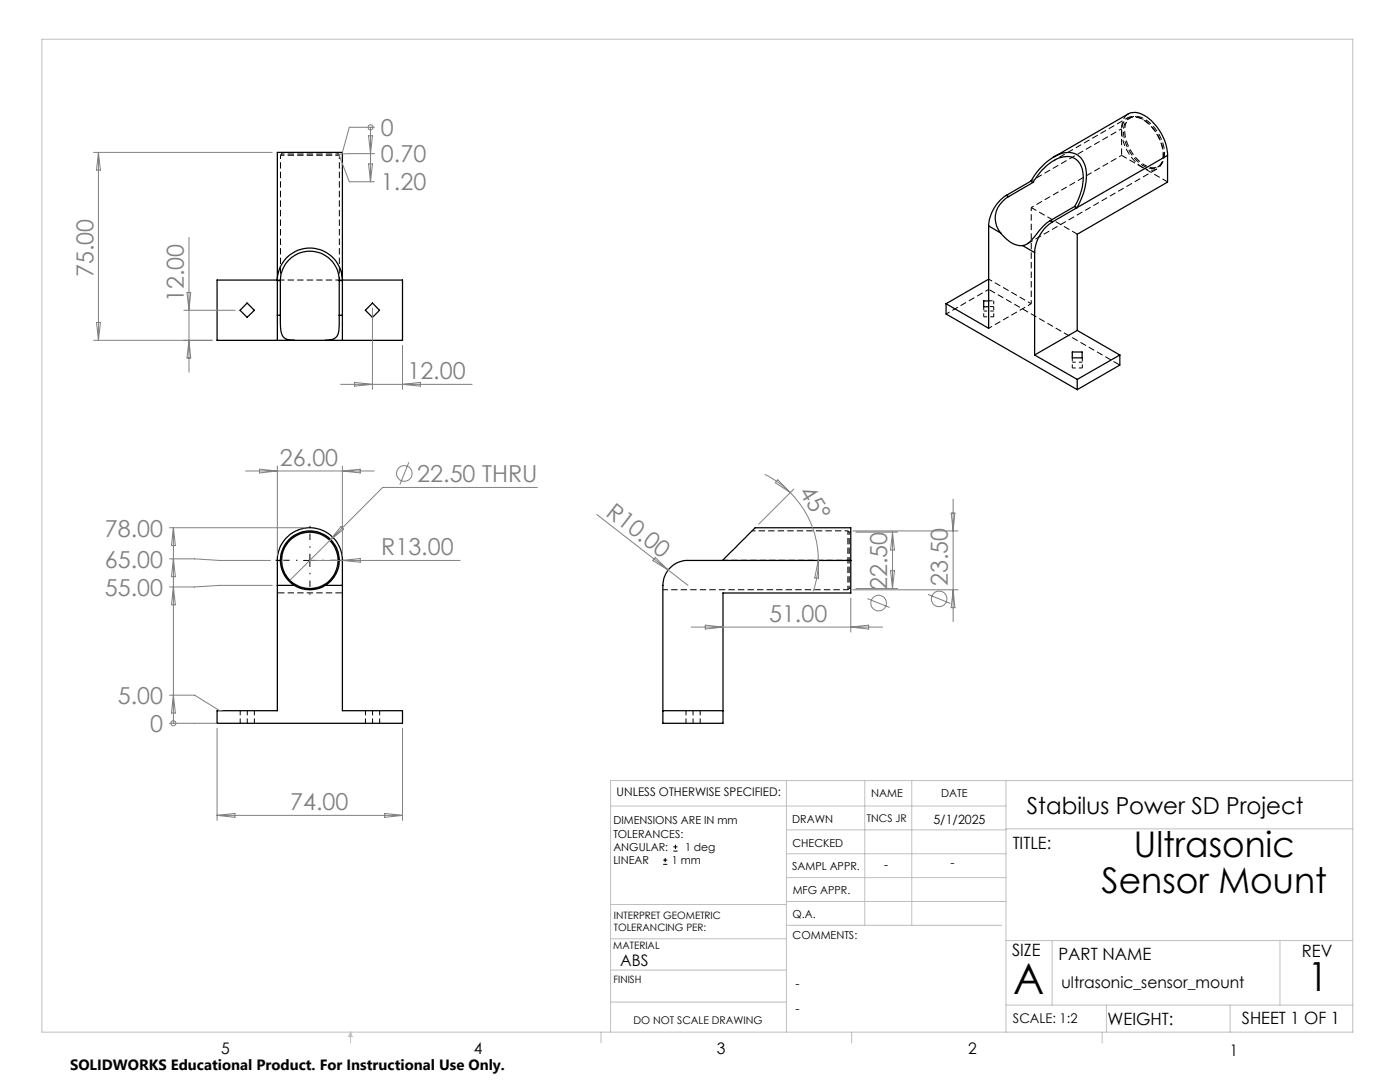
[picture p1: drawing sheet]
<svg xmlns="http://www.w3.org/2000/svg" width="279mm" height="216mm" viewBox="0 0 279 216" stroke-linecap="round" stroke-linejoin="round" font-family="sans-serif">
<path d="M132.3 117.7h36.9M47.9 141.8v2.5M49.4 141.8v2.5M50.8 141.8v2.5M72.9 141.8v2.5M74.4 141.8v2.5M75.8 141.8v2.5M136.9 141.8v2.5M138.3 141.8v2.5M139.7 141.8v2.5" fill="none" stroke="#000" stroke-width=".2" stroke-dasharray="1.3 .6" stroke-dashoffset=".3" stroke-linecap="butt"/>
<path d="M223.8 31v-5.3M225.2 22.7a3.2 3.2 0 0 0-1.4 3M55.4 55.9h13M204.9 48.7l26-15M55.4 118.3h13" fill="none" stroke="#000" stroke-width=".2" stroke-dasharray="1.3 .6" stroke-dashoffset="-.1" stroke-linecap="butt"/>
<g fill="none" stroke="#000" stroke-width=".25">
<path d="M200.8 39a7.8 7.8 0 0 0-3.5 6.1M200.8 39l.5 .2M201.3 39.2a4.7 4.7 0 0 0-1.6 7.3M205.7 36.2a11.3 11.3 0 0 1 6.7-5.7 3.7 3.7 0 0 1 4.4 3.7 12.4 12.4 0 0 1-1.9 7.3M205.7 36.2l.5 .2M205.7 36.2l-4.9 2.8M206.2 36.4a10.1 10.1 0 0 1 6.1-5.1 3.3 3.3 0 0 1 3.8 3.4 11.1 11.1 0 0 1-1.6 6.5M206.2 36.4l-4.9 2.8M233 31a9.8 9.8 0 0 0-5.6-8.4l-1.1-.2-1.1 .3-14.9 8.6M233 31v5.3l-18 10.4v19.2M233 31l-18.1 10.5M55.4 55.9h-12.1v12h15.4"/>
<path d="M56 56h-.6a6.5 6.5 0 0 1 6.4-6.5 6.5 6.5 0 0 1 6.5 6.5h-.6M56 56a5.9 5.9 0 0 1 5.8-5.9 5.9 5.9 0 0 1 5.9 5.9M56 56v6.9M67.7 56v6.9M68.3 55.9h12v12h-15.4M197.3 45.1v20.4l-8.5-4.9M197.3 45.1l2.4 1.4M197.3 55.7l-8.5 4.9M199.7 46.5a5.3 5.3 0 0 0 4.4 2.5M204.1 49l2.4 1.4M206.5 50.4v20.4M209.6 44a15 15 0 0 0-3.6 3.7 3.2 3.2 0 0 1-1.9 1.3"/>
<path d="M209.6 44l.4 .3M210 44.3a7.9 7.9 0 0 0-3.5 6.1M214.5 41.2l-4.9 2.8M214.5 41.2l.4 .3M214.9 41.5l-4.9 2.8M49.3 60.5l1.5 1.4-1.5 1.4-1.4-1.4zM55.4 62.9v-32.5h12.9v32.5M55.4 62.9v5M55.4 62.9h.6M56 62.9v1.6a4.2 4.2 0 0 0 .7 2.9 3.1 3.1 0 0 0 2 .5M58.7 67.9h6.2M67.7 62.9v2.5a2.08 2.08 0 0 1-2.1 2.5h-.7"/>
<path d="M67.7 62.9h.6M68.3 62.9v5M74.3 60.5l1.4 1.4-1.4 1.4-1.4-1.4zM188.8 60.6v2.1l26.2 15.1M197.3 60h-1v1.2h1M206.5 70.8l8.5 4.9M214 70.2h2v1.2h-2zM215 75.7v2.1M215 65.9l-8.5 4.9M215 65.9l8.5 4.9M223.5 70.8l-8.5 4.9M223.5 70.8v2l-8.5 5"/>
<path d="M55.4 111.8v5M55.4 111.8a6.5 6.5 0 0 1 6.4-6.5 6.5 6.5 0 0 1 6.5 6.5M55.4 116.8v25h-12.1v2.5h37v-2.5h-12v-25M55.4 116.8h3.3M55.4 111.8h.6M56 111.8a6 6 0 0 0 2.7 5M56 111.8a5.9 5.9 0 0 1 5.8-5.9 5.9 5.9 0 0 1 5.9 5.9M58.7 116.8a5.8 5.8 0 0 0 6.2 0M64.9 116.8h3.4M67.7 111.8a5.6 5.6 0 0 1-2.8 5M67.7 111.8h.6M68.3 111.8v5"/>
<path d="M133.8 113.3a4.8 4.8 0 0 1 3.5-1.5h32.5v6.5h-25.5v26h-12v-27.5a5 5 0 0 1 1.5-3.5zM144.2 111.8l6.5-6.5h19.1v6.5M132.3 141.8h12"/>
<circle cx="61.8" cy="111.8" r="5.6"/>
</g>
<path d="M67.5 30.7h-11.3M205.7 36.1l18.1-10.4M225.1 23.5l-14.8 8.5M228.2 33.1a2.4 2.4 0 0 0 2.7 .3 2.4 2.4 0 0 0 1.3-2.4 8.3 8.3 0 0 0-5.1-7.5 2.29 2.29 0 0 0-2.9 2.5 8.7 8.7 0 0 0 4 7.1M228.4 32.9a2.4 2.4 0 0 0 2.7 .4 2.4 2.4 0 0 0 1.3-2.5 8.3 8.3 0 0 0-5-7.5 2.29 2.29 0 0 0-2.9 2.5 8.7 8.7 0 0 0 3.9 7.1M205.8 41.4l18-10.4M169.5 117.4v-11.2" fill="none" stroke="#000" stroke-width=".2" stroke-dasharray="1.3 .6" stroke-dashoffset=".7" stroke-linecap="butt"/>
<path d="M56 31v25M67.7 31h-11.7M67.7 56v-25M197.3 55.7l8.5 4.9M188.8 62.6l8.5-4.9M197.3 60h1M198.3 61.2h-1M205.8 60.6l-8.5 4.9M169.2 117.7v-11.8" fill="none" stroke="#000" stroke-width=".2" stroke-dasharray="1.3 .6" stroke-dashoffset=".5" stroke-linecap="butt"/>
<path d="M56.2 30.7l-.2 .3M56.2 30.4v.3M67.5 30.7v-.3M67.7 31l-.2-.3M225.6 23.5l-.2 .1M228.2 23.9l-.2-.1M231 33.4l.2-.2M232.2 31v-.2M169.2 117.7l.3-.3M169.5 106.2l-.3-.3M169.5 117.4h.3M169.8 106.2h-.3" fill="none" stroke="#000" stroke-width=".2" stroke-dasharray="1.3 .6" stroke-linecap="butt"/>
<path d="M144.2 111.8h25.6" fill="none" stroke="#000" stroke-width=".2" stroke-dasharray="1.3 .6" stroke-dashoffset=".2" stroke-linecap="butt"/>
<path d="M196.3 61.2v2M196.3 62.1h2M198.3 60v1.2M198.3 63.2h-2M198.3 61.2v2M205.8 60.6v-19.2M214 71.4v2M214 72.3h2M216 73.4h-2M216 71.4v2M169.2 105.9h-19.1" fill="none" stroke="#000" stroke-width=".2" stroke-dasharray="1.3 .6" stroke-dashoffset=".6" stroke-linecap="butt"/>
<path d="M228 33.4a2.5 2.5 0 0 0 3.8-.7 7.5 7.5 0 0 0-1.8-7.2 4.8 4.8 0 0 0-4.5-2.2 3.1 3.1 0 0 0-1.6 3.7 9.3 9.3 0 0 0 4.1 6.4M233 36.3l-9.2-5.3M205.8 41.4l9.2 5.3" fill="none" stroke="#000" stroke-width=".2" stroke-dasharray="1.3 .6" stroke-dashoffset=".1" stroke-linecap="butt"/>
<path d="M197.3 57.7l26.2 15.1" fill="none" stroke="#000" stroke-width=".2" stroke-dasharray="1.3 .6" stroke-dashoffset="-.2" stroke-linecap="butt"/>
<g fill="none" stroke="#808080" stroke-width=".2">
<path d="M18.7 30.4h35.6M19.6 30.4v37.5M19.6 30.4l.4 3.5h-.7zM67.7 31l2 5.3h5M73.6 27.1h.7l-.4 3.6zM73.6 32.7h.7l-.4 3.6zM73.9 25.4h.1M73.9 25.4v10.9M74.7 25.4h-5l-1.4 5M74.7 30.7l-7.2 .1M37.3 58.3h.8l-.4 3.6zM37.7 47.4v26.9"/>
<path d="M18.7 67.9h23.6M19.3 64.3h.7l-.4 3.6zM36.7 61.9h10.2M37.7 67.9l.4 3.5h-.8zM68 76.7h26.2M70.8 76.3l3.5 .4-3.5 .3zM74.3 61.5v16.2M80.3 68.9v8.8M80.3 76.7l3.6-.4v.7zM49 94h25.7M51.8 93.6l3.6 .4-3.6 .4zM55.4 93v17.8"/>
<path d="M68.3 93v17.8M68.3 94l3.6-.4v.8zM81.6 92.3l-1.8 4.4M107.2 97.3h-30.8l-10.6 10.5M152.6 94.7a19.8 19.8 0 0 1 5.1 3.6M155.2 95.7l2.5 2.6-3-2zM157.7 98.3a19.2 19.2 0 0 1 5.6 13.5M158.4 97.6l-7 7M190.2 99.6v24.4M33.8 111.5h5l5.1 .3h10.1M33.8 105.3h27M34.6 105.3v39"/>
<path d="M34.6 117.1l.4 3.6h-.8zM34.6 111.5l.4 3.6h-.8zM34.6 105.3l.4 3.6h-.8zM54.3 116.8h-10.4l-5.1 .3h-5M61.8 111.8h30M65.8 107.8l-7.9 8M68.1 105.1l.5 .5-2.8 2.2zM68.3 111.8l3.6-.4v.8zM119.1 102.7l18.2 14.1M130.8 111.3l2.5 2.4-3-1.8zM163.3 111.8a18.7 18.7 0 0 1-1 6.2M163.3 111.8l.1 3.6-.8-.1z"/>
<path d="M169.8 119.3v6.8M170.2 105.9h21M170.2 117.7h21M170.8 106.2h8.3M170.8 117.4h8.3M173.1 119.5l4.5 1.7M177.7 113.9h.8l-.4 3.5zM178.1 106.2v11.2M178.1 106.2l.4 3.5h-.8zM185.2 118.6l4.5 1.8M189.8 102.4h.8l-.4 3.5zM190.2 117.7l.4 3.5h-.8z"/>
<path d="M33.8 138.7h5l5.1 3.1h.4M34.6 138.7l.4 3.6h-.8zM137.9 125.1h38.2M140.8 124.7l3.5 .4-3.5 .4zM169.8 125.1l3.6-.4v.8zM33.8 144.3h9.5M34.6 144.3h.1M43.3 145.3v18.4M80.3 145.3v18.4M43.3 162.7h37M43.3 162.7l3.6-.4v.8zM76.8 162.3l3.5 .4-3.5 .4z"/>
<circle cx="73.9" cy="25.4" r=".52"/>
<circle cx="80.7" cy="94.5" r="1.56"/>
<circle cx="187.4" cy="119.5" r="1.55"/>
<circle cx="175.3" cy="120.3" r="1.56"/>
<circle cx="34.6" cy="144.3" r=".5"/>
</g>
<path d="M60.6 111.8h2.5M61.8 110.6v2.5M132.4 172.5h.8M132.4 171.6h.8M132.8 171.2v.8M134.4 169.8h.8M134.4 169h.8M134.8 168.6v.8" fill="none" stroke="#000" stroke-width=".2"/>
<path d="M59.4 111.8h-4.4M61.9 109.3v-4.4M61.9 114.3v4.4M64.4 111.8h4.3" fill="none" stroke="#000" stroke-width=".2" stroke-dasharray="15.2 1.3 1.3 1.3" stroke-dashoffset="15" stroke-linecap="butt"/>
<g fill="none" stroke="#c0c0c0" stroke-width=".2">
<path d="M8.4 7.8h261.6v198.2h-261.6zM157 155.8v50.2M172.6 155.8v28.8M182 155.8v28.8M200.8 155.8v50.2M270 155.8h-148.2v50.2M121.8 160.8h79M157 170.4h43.8M157 165.6h43.8M157 175.1h43.8M157 179.9h43.8M200.8 165.4h69.2"/>
<path d="M121.8 200h35.2M121.8 193.6h35.2M121.8 187.3h35.2M121.8 180.5h35.2M157 184.6h42.9M200.8 187.7h69.2M210 187.7v12.9M255.4 187.7v12.9M70 206v2.1M70 206l.3 .8h-.7zM119.9 206v2.1M170 206v2.1"/>
<path d="M200.8 200.6h69.2M220 206v2.1M220.8 200.6v5.4M245.5 200.6v5.4"/>
</g>
<text font-size="8.5" x="202.2" y="198.3">A</text>
<text font-size="8" x="261" y="197.8">1</text>
<g font-size="7.1">
<text x="226.3" y="171">Ultrasonic</text>
<text x="219.8" y="178.1">Sensor Mount</text>
</g>
<g font-size="4.7" fill="#808080">
<text x="76" y="27.2">0</text>
<text x="76" y="32.4">0.70</text>
<text x="76" y="38">1.20</text>
<text x="18.7" y="55.3" transform="rotate(-90 18.7 55.3)">75.00</text>
<text x="36.7" y="60.3" transform="rotate(-90 36.7 60.3)">12.00</text>
<text x="81.3" y="75.6">12.00</text>
<text x="55.9" y="93">26.00</text>
<text x="83.3" y="96.2">22.50 THRU</text>
<text x="159.4" y="98.1" transform="rotate(58 159.4 98.1)">45°</text>
<text x="20.9" y="107.1">78.00</text>
<text x="120.7" y="102.7" transform="rotate(38 120.7 102.7)">R10.00</text>
<text x="20.9" y="113.3">65.00</text>
<text x="76.1" y="110.8">R13.00</text>
<text x="20.9" y="118.9">55.00</text>
<text x="177.1" y="117.8" transform="rotate(-90 177.1 117.8)">22.50</text>
<text x="189.2" y="116.9" transform="rotate(-90 189.2 116.9)">23.50</text>
<text x="153.5" y="124.1">51.00</text>
<text x="23.5" y="140.5">5.00</text>
<text x="30" y="146.1">0</text>
<text x="57.9" y="161.7">74.00</text>
</g>
<text font-size="4.7" x="204.9" y="162.3">Stabilus Power SD Project</text>
<g font-size="3.4">
<text x="202.1" y="169.3">TITLE:</text>
<text x="202" y="190.8">SIZE</text>
<text x="211.2" y="191.5">PART NAME</text>
<text x="259.8" y="191">REV</text>
<text x="221" y="204.5">WEIGHT:</text>
<text x="247.8" y="204.4">SHEET 1 OF 1</text>
</g>
<g font-size="3.2">
<text x="123.8" y="192.7">ABS</text>
<text x="211.9" y="197.1">ultrasonic_sensor_mount</text>
<text x="44.2" y="210.4">5</text>
<text x="94.6" y="210.3">4</text>
<text x="143.1" y="210.4">3</text>
<text x="193.2" y="210.3">2</text>
<text x="245.4" y="210.6">1</text>
</g>
<text font-size="3" x="14" y="213.5">SOLIDWORKS Educational Product. For Instructional Use Only.</text>
<text font-size="2.7" x="202.1" y="204">SCALE: 1:2</text>
<g font-size="2.5">
<text x="186.3" y="164.5">5/1/2025</text>
<text x="176.5" y="173.4">-</text>
<text x="189.7" y="173">-</text>
<text x="158.8" y="197.2">-</text>
<text x="158.8" y="202.2">-</text>
</g>
<text font-size="2.4" x="123.1" y="158.9">UNLESS OTHERWISE SPECIFIED:</text>
<g font-size="2.2">
<text x="173.9" y="159.1">NAME</text>
<text x="187.8" y="158.9">DATE</text>
<text x="122.4" y="164.5">DIMENSIONS ARE IN mm</text>
<text x="122.4" y="167.1">TOLERANCES:</text>
<text x="158.1" y="164.2">DRAWN</text>
<text x="122.4" y="172.4">LINEAR</text>
<text x="122.4" y="169.8">ANGULAR:</text>
<text x="134.1" y="172.4">1 mm</text>
<text x="136.7" y="169.8">1 deg</text>
<text x="158.1" y="173.7">SAMPL APPR.</text>
<text x="158.2" y="169.1">CHECKED</text>
<text x="158.2" y="178.4">MFG APPR.</text>
<text x="158.2" y="183.2">Q.A.</text>
<text x="158.2" y="187.4">COMMENTS:</text>
</g>
<g font-size="2.1">
<text x="173" y="164">TNCS JR</text>
<text x="126.4" y="204.3">DO NOT SCALE DRAWING</text>
</g>
<g font-size="2">
<text x="122.5" y="183.3">INTERPRET GEOMETRIC</text>
<text x="122.5" y="185.9">TOLERANCING PER:</text>
<text x="122.4" y="189.4">MATERIAL</text>
<text x="122.4" y="196.2">FINISH</text>
</g>
</svg>
